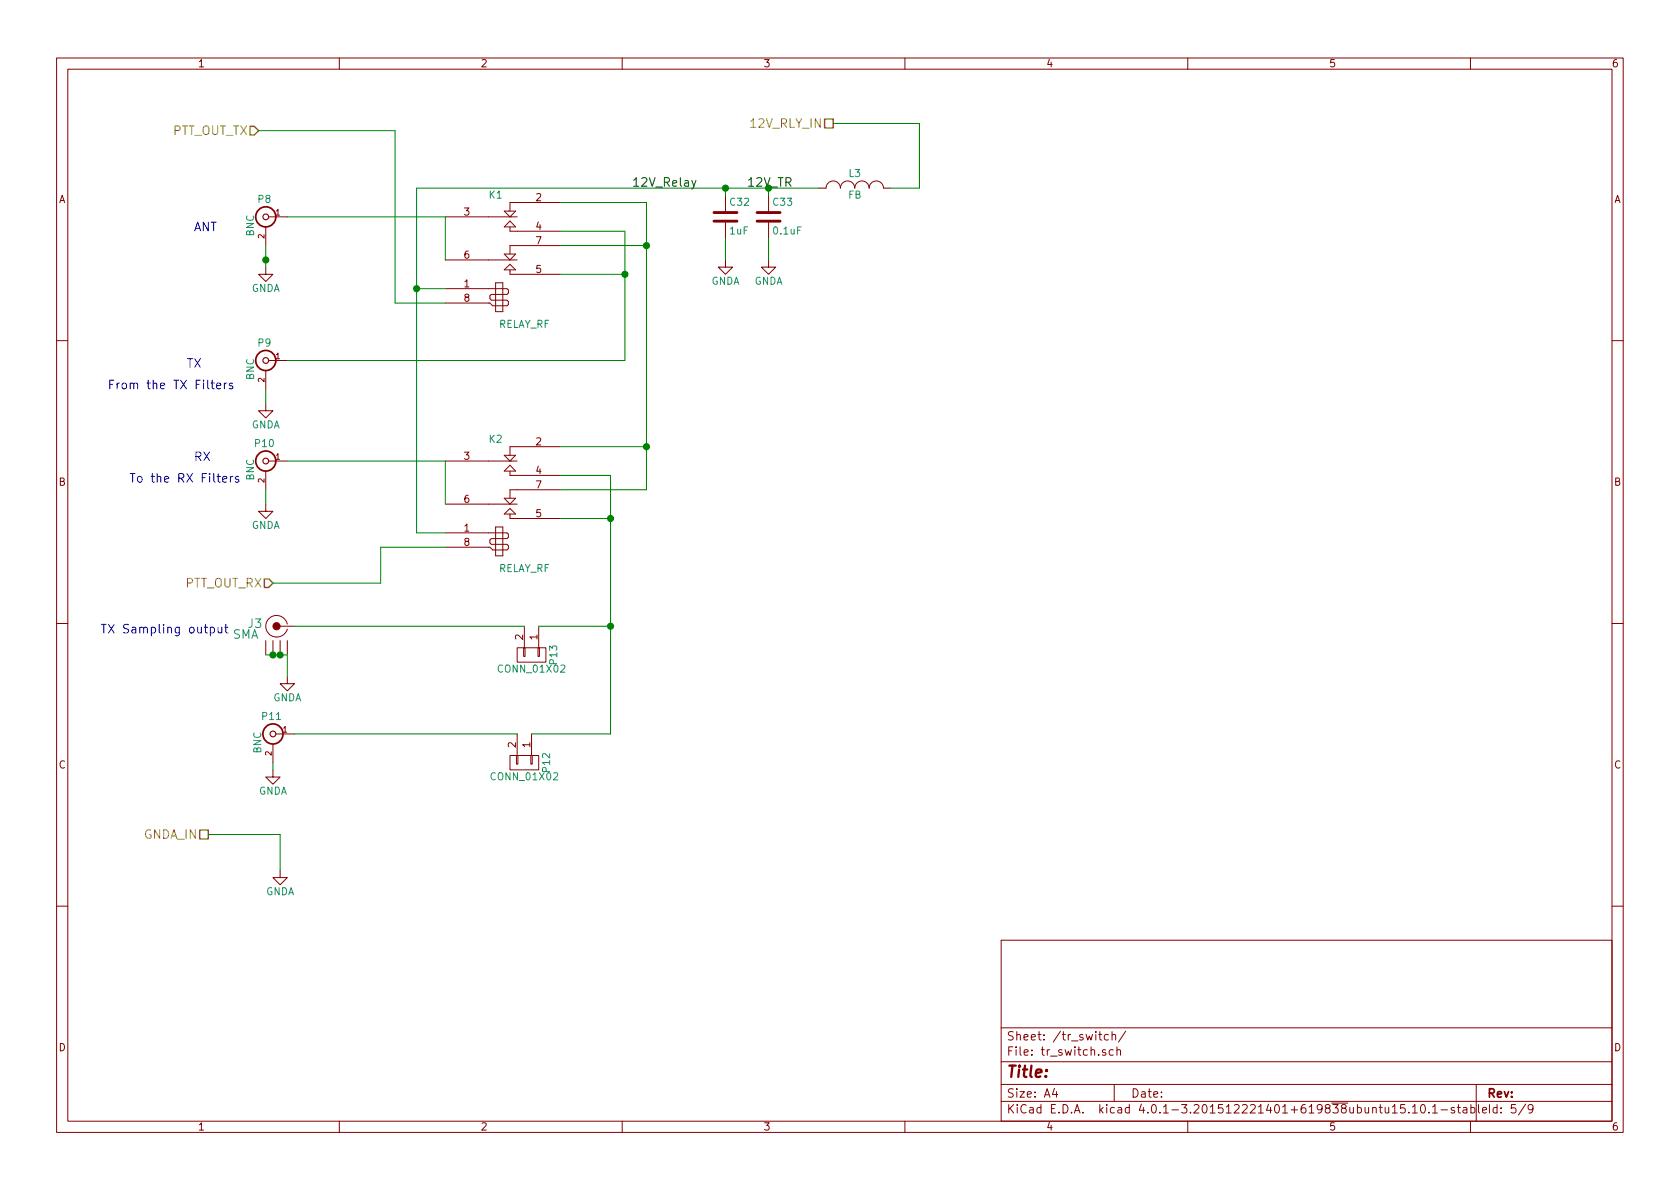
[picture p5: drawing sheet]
<svg xmlns="http://www.w3.org/2000/svg" width="297mm" height="210mm" viewBox="0 0 297 210" stroke-linecap="round" stroke-linejoin="round" font-family="sans-serif">
<g fill="none" stroke="#840000" stroke-width=".18">
<path d="M10 10.3h277v189.9h-277zM12 12.2h273v186.1h-273zM60 10.3v1.9M110 10.3v1.9M160 10.3v1.9M210 10.3v1.9M260 10.3v1.9M47.5 38.3h3.3M78.7 38.3h12.7M89.2 37.3h2l-1 1zM90.2 39.1l1 1h-2zM99.1 35.8h-8.9v1.5"/>
<path d="M128.3 34.5v2.8M128.3 39.4v2.8M135.9 34.5v2.8M135.9 39.4v2.8M144.8 33.3h1.2a1.27 1.27 0 0 1 1.3-1.3 1.27 1.27 0 0 1 1.3 1.3 1.27 1.27 0 0 1 1.3-1.3 1.27 1.27 0 0 1 1.2 1.3 1.27 1.27 0 0 1 1.3-1.3 1.27 1.27 0 0 1 1.3 1.3 1.27 1.27 0 0 1 1.2-1.3 1.27 1.27 0 0 1 1.3 1.3h1.3M47 47.2v1.3h1.3l-1.3 1.3-1.3-1.3h1.3M47 40.1v3.3M78.7 51h10.9l.3 .3v.5l-.3 .3h-2.7l-.3 .2v.5l.3 .3h2.7l.3 .2v.5l-.3 .3h-2.5l-.5-.5h-7.9M78.7 46h12.7M87.6 50h1.3v5.1h-1.3zM89.2 47.7l1-1 1 1zM89.2 44.9h2l-1 1.1z"/>
<path d="M90.2 40.1v.8h8.9M90.2 47.7v.8h8.9M99.1 43.4h-8.9v1.5M128.3 46v1.2h1.2l-1.2 1.3-1.3-1.3h1.3M135.9 46v1.2h1.3l-1.3 1.3-1.3-1.3h1.3M10 60.2h2M47 71.4v1.2h1.3l-1.3 1.3-1.3-1.3h1.3M47 65.5v3.3M47.5 63.7h3.3M99.1 79h-8.9v1.5M285 60.2h2M47 89.1v1.3h1.3l-1.3 1.3-1.3-1.3h1.3"/>
<path d="M47 83.3v3.3M47.5 81.5h3.3M78.7 81.5h12.7M78.7 94.2h10.9l.3 .3v.5l-.3 .2h-2.7l-.3 .3v.5l.3 .3h2.7l.3 .2v.5l-.3 .3h-2.5l-.5-.5h-7.9M78.7 89.1h12.7M87.6 93.2h1.3v5.1h-1.3zM89.2 90.9l1-1 1 1zM89.2 88.1h2l-1 1zM89.2 80.5h2l-1 1zM90.2 83.3v.8h8.9M90.2 90.9v.8h8.9M90.2 82.3l1 1h-2z"/>
<path d="M99.1 86.6h-8.9v1.5M10 110.3h2M47 113.3v2.5M48.3 113.3v2.5M49.5 110.7h2.6M49.5 113.3v2.5M50.8 110.4a1.93 1.93 0 0 0-2.9-1.3 1.93 1.93 0 0 0-.3 3.1 1.93 1.93 0 0 0 3.1-.6l.1-.4M50.8 119.6v1.3h1.3l-1.3 1.3-1.3-1.3h1.3M50.8 113.3v2.5M91.4 114.5h5.1v2.6h-5.1zM92.6 114.5h.2v1.6h-.2zM92.7 110.7v3.8"/>
<path d="M95.1 114.5h.3v1.6h-.3zM95.2 110.7v3.8M285 110.3h2M48.3 136.1v1.3h1.2l-1.2 1.3-1.3-1.3h1.3M48.3 131.6v3.3M48.8 129.8h3.3M90.2 133.6h5v2.5h-5zM91.3 133.6h.3v1.5h-.3zM91.4 129.8v3.8M93.9 133.6h.2v1.5h-.2zM94 129.8v3.8M49.5 153.9v1.3h1.3l-1.3 1.3-1.2-1.3h1.2"/>
<path d="M10 160.2h2M177 166.3h108v32h-108zM285 160.2h2M60 198.3v1.9M110 198.3v1.9M160 198.3v1.9M177 194.8h108M177 191.8h108M177 187.8h108M177 181.8h108M186.4 192.5l-.3 1h.9M186.8 193v1"/>
<path d="M194.3 182.9h.5M194.5 182.4v1.3l.3 .2M195.5 185.7a.37 .37 0 0 0-.6 .1l.1 .2 .5 .2 .1 .1-.3 .3-.4-.1M196 183l-.5-.1-.3 .3 .1 .6 .2 .1 .5-.1M196.6 183.1l.2-.2 .4 .1 .1 .9M196.6 182.4v1.5M196.8 185.7l-.4-.1-.3 .3 .1 .6 .2 .1 .4-.1M197 191.8v3M197.5 185.7l.2-.1 .4 .1v.9M197.5 185.1v1.5M199 182.3l-1.2 2M210 198.3v1.9"/>
<path d="M246.2 195.8l.4-.5v1.5M246.2 196.8h.8M248.4 195.3h-.7l-.1 .7 .2-.1 .5 .1 .2 .2-.1 .5-.2 .1-.6-.1M249.1 196.7v.1M249.7 195.8l.5-.5v1.5M249.7 196.8h.9M251.3 195.5l.2-.2a.81 .81 0 0 1 .6 .6 .81 .81 0 0 1-.3 .8l-.1 .1a.79 .79 0 0 1-.4-1.3zM252.7 196.7v.1M253.3 195.8l.4-.5v1.5M253.3 196.8h.9M254.8 196.3h1.1M257.1 195.9a.37 .37 0 0 0-.5 .1v.3l.5 .1 .1 .1-.2 .3-.4-.1"/>
<path d="M257.7 195.8h.5M257.9 195.3v1.3l.3 .2M258.7 195.9h.6l.1 .9M259.4 196.2l-.5 .1-.3 .2 .3 .3 .5-.1M260 198.3v1.9M260.1 195.9l.4-.1 .3 .3-.1 .6h-.6M260.1 195.3v1.5M261 191.8v6.5M261.4 195.3v1.3l.2 .2M262.1 196.3l.7-.1v-.3l-.4-.1-.3 .2 .1 .7h.6M269.7 195.2l-1.2 2M271 196l-.2 .3h-.3l-.3-.3v-.4l.1-.2 .5-.1 .2 .2a1.19 1.19 0 0 1-.2 1.2l-.5 .1"/>
</g>
<g fill="none" stroke="#840000" stroke-width=".2">
<circle cx="47" cy="38.3" r=".51"/>
<circle cx="47" cy="63.7" r=".51"/>
<circle cx="47" cy="81.5" r=".51"/>
<circle cx="48.3" cy="129.8" r=".51"/>
</g>
<g fill="none" stroke="#840000" stroke-width=".3">
<circle cx="47" cy="38.3" r="1.78"/>
<circle cx="47" cy="63.7" r="1.78"/>
<circle cx="47" cy="81.5" r="1.78"/>
<circle cx="48.3" cy="129.8" r="1.78"/>
</g>
<g fill="none" stroke="#0000c2" stroke-width=".18">
<path d="M37.3 67.7h.6M37.5 67.2v1.3l.4 .3M38.3 68.2l.7-.1v-.3l-.5-.1-.2 .3 .1 .7h.6M39.7 67.7v1.1M40.1 67.7l-.3 .1-.1 .2M41.1 67.8l-.3-.1-.3 .3 .1 .2 .5 .1v.4h-.6M39.4 84.8l.7-.2-.1-.3-.4-.1-.2 .3v.7h.6M40.7 84.2v1.1M41.2 84.2l-.3 .1-.2 .3M42.2 84.3l-.4-.1-.2 .3 .1 .2 .5 .1v.4h-.6M37.2 111a.48 .48 0 0 1 .6 .1v.7a.48 .48 0 0 1-.6 .1M37.2 110.9v1.5"/>
<path d="M38.6 110.9v.8a.38 .38 0 0 0 .6 .1M39.2 110.9v1M39.7 110.9h.6M39.9 110.4v1.3l.4 .2"/>
</g>
<circle cx="48.9" cy="110.7" r=".63" fill="#840000" stroke="#840000" stroke-width=".18"/>
<path d="M44.2 22.3h.8l.7 .8-.7 .8h-.8zM145.8 21.1h1.5v1.5h-1.5zM46.7 102.4h.8l.8 .7-.8 .8h-.8zM35.3 146.8h1.5v1.5h-1.5z" fill="none" stroke="#848400" stroke-width=".25"/>
<g fill="none" stroke="#008400" stroke-width=".18">
<path d="M45.7 23.1h24.1v30.5h8.9M50.8 38.3h27.9v7.7M99.1 35.8h15.2v50.8h-15.2M128.3 33.3v1.2M135.9 33.3v1.2M144.8 33.3h-71.1v60.9h5M147.3 21.8h15.3v11.5h-5.1M47 43.4v3.8M73.7 51h5M99.1 40.9h11.4v22.8h-59.7M99.1 48.5h11.4M99.1 43.4h15.2"/>
<path d="M128.3 42.2v3.8M135.9 42.2v3.8M47 68.8v2.6M99.1 79h15.2M47 86.6v2.5M50.8 81.5h27.9v7.6M78.7 96.8h-11.4v6.3h-19M99.1 84.1h8.8v45.7h-13.9M99.1 91.7h8.8M47 115.8h3.8v3.8M52.1 110.7h40.6M95.2 110.7h12.7"/>
<path d="M48.3 134.9v1.2M52.1 129.8h39.3M36.8 147.6h12.7v6.3"/>
</g>
<g fill="#008400" stroke="#008400" stroke-width=".25">
<circle cx="110.5" cy="48.5" r=".51"/>
<circle cx="114.3" cy="79" r=".51"/>
<circle cx="114.3" cy="43.4" r=".51"/>
<circle cx="108" cy="91.7" r=".51"/>
<circle cx="47" cy="46" r=".51"/>
<circle cx="73.7" cy="51" r=".51"/>
<circle cx="128.3" cy="33.3" r=".51"/>
<circle cx="49.5" cy="115.8" r=".51"/>
<circle cx="48.3" cy="115.8" r=".51"/>
<circle cx="108" cy="110.7" r=".51"/>
</g>
<path d="M126.2 39.1h4.1M126.2 37.6h4.1M133.9 39.1h4M133.9 37.6h4" fill="none" stroke="#840000" stroke-width=".51"/>
<path d="M123 31.9l-.5 1.4-.2 .1" fill="none" stroke="#000" stroke-width=".18"/>
<text font-size="2.8" fill="#840000" x="178" y="190.5">Title:</text>
<g font-size="2.1" fill="#848400">
<text x="30.2" y="23.9">PTT_OUT_TX</text>
<text x="132.9" y="22.6">12V_RLY_IN</text>
<text x="32.5" y="103.9">PTT_OUT_RX</text>
<text x="25.3" y="148.3">GNDA_IN</text>
</g>
<g font-size="2.1">
<text x="111.8" y="33">12V_Relay</text>
<text x="132.1" y="33">12V_TR</text>
</g>
<g font-size="2.1" fill="#0000c2">
<text x="34.3" y="40.9">ANT</text>
<text x="33" y="65">TX</text>
<text x="19" y="68.8">From the TX Filters</text>
<text x="34.3" y="81.5">RX</text>
<text x="22.9" y="85.3">To the RX Filters</text>
<text x="17.8" y="112">TX Sampling output</text>
</g>
<g font-size="2.1" fill="#008484">
<text x="41" y="112.9">SMA</text>
<text x="43.9" y="111">J3</text>
</g>
<g font-size="2.1" fill="#840000">
<text x="178" y="184">Sheet: /tr_switch/</text>
<text x="178" y="186.7">File: tr_switch.sch</text>
<text x="178" y="196.9">KiCad E.D.A. kicad 4.0.1-3.201512221401+619838ubuntu15.10.1-stable</text>
<text x="178" y="194.1">Size: A4</text>
<text x="200" y="194.1">Date:</text>
<text x="263" y="194.1">Rev:</text>
<text x="263" y="196.9">Id: 5/9</text>
</g>
<g font-size="1.8" fill="#840000">
<text x="35" y="11.9">1</text>
<text x="85" y="11.9">2</text>
<text x="135" y="11.9">3</text>
<text x="185" y="11.9">4</text>
<text x="235" y="11.9">5</text>
<text x="285" y="11.9">6</text>
<text x="10.4" y="35.9">A</text>
<text x="94.8" y="35.6">2</text>
<text x="285.4" y="35.9">A</text>
<text x="82.1" y="38.1">3</text>
<text x="94.8" y="40.6">4</text>
<text x="82.1" y="45.7">6</text>
<text x="94.8" y="43.2">7</text>
<text x="82.1" y="50.8">1</text>
<text x="82.1" y="53.3">8</text>
<text x="94.8" y="48.3">5</text>
<text x="82.1" y="81.3">3</text>
<text x="94.8" y="78.7">2</text>
<text x="94.8" y="83.8">4</text>
<text x="10.4" y="85.9">B</text>
<text x="82.1" y="88.9">6</text>
<text x="94.8" y="86.4">7</text>
<text x="285.4" y="85.9">B</text>
<text x="82.1" y="94">1</text>
<text x="94.8" y="91.4">5</text>
<text x="82.1" y="96.5">8</text>
<text x="92.5" y="113.1" transform="rotate(-90 92.5 113.1)">2</text>
<text x="95" y="113.1" transform="rotate(-90 95 113.1)">1</text>
<text x="10.4" y="135.9">C</text>
<text x="91.2" y="132.2" transform="rotate(-90 91.2 132.2)">2</text>
<text x="93.7" y="132.2" transform="rotate(-90 93.7 132.2)">1</text>
<text x="285.4" y="135.9">C</text>
<text x="10.4" y="185.9">D</text>
<text x="285.4" y="185.9">D</text>
<text x="35" y="199.9">1</text>
<text x="85" y="199.9">2</text>
<text x="135" y="199.9">3</text>
<text x="185" y="199.9">4</text>
<text x="235" y="199.9">5</text>
<text x="285" y="199.9">6</text>
</g>
<g font-size="1.8" fill="#008484">
<text x="45.7" y="35.9">P8</text>
<text x="86.5" y="35.1">K1</text>
<text x="150" y="35.1">FB</text>
<text x="150.1" y="31.3">L3</text>
<text x="44.9" y="41.8" transform="rotate(-90 44.9 41.8)">BNC</text>
<text x="129.1" y="41.4">1uF</text>
<text x="129.1" y="36.4">C32</text>
<text x="136.8" y="36.4">C33</text>
<text x="136.9" y="41.4">0.1uF</text>
<text x="44.4" y="51.6">GNDA</text>
<text x="125.7" y="50.3">GNDA</text>
<text x="133.3" y="50.3">GNDA</text>
<text x="88" y="58">RELAY_RF</text>
<text x="45.7" y="61.3">P9</text>
<text x="44.9" y="67.2" transform="rotate(-90 44.9 67.2)">BNC</text>
<text x="44.4" y="75.7">GNDA</text>
<text x="45.2" y="79">P10</text>
<text x="86.5" y="78.3">K2</text>
<text x="44.9" y="85" transform="rotate(-90 44.9 85)">BNC</text>
<text x="44.4" y="93.5">GNDA</text>
<text x="88" y="101.1">RELAY_RF</text>
<text x="88.3" y="118.9">CONN_01X02</text>
<text x="98.5" y="117.4" transform="rotate(-90 98.5 117.4)">P13</text>
<text x="48.2" y="124">GNDA</text>
<text x="46.4" y="127.3">P11</text>
<text x="46.2" y="133.2" transform="rotate(-90 46.2 133.2)">BNC</text>
<text x="87.1" y="138">CONN_01X02</text>
<text x="97.2" y="136.4" transform="rotate(-90 97.2 136.4)">P12</text>
<text x="45.7" y="140.5">GNDA</text>
<text x="46.9" y="158.3">GNDA</text>
</g>
<g font-size="1.4" fill="#840000">
<text x="48.8" y="38.1">1</text>
<text x="46.7" y="42.2" transform="rotate(-90 46.7 42.2)">2</text>
<text x="48.8" y="63.5">1</text>
<text x="46.7" y="67.6" transform="rotate(-90 46.7 67.6)">2</text>
<text x="48.8" y="81.3">1</text>
<text x="46.7" y="85.3" transform="rotate(-90 46.7 85.3)">2</text>
<text x="50" y="129.5">1</text>
<text x="48" y="133.6" transform="rotate(-90 48 133.6)">2</text>
</g>
</svg>
